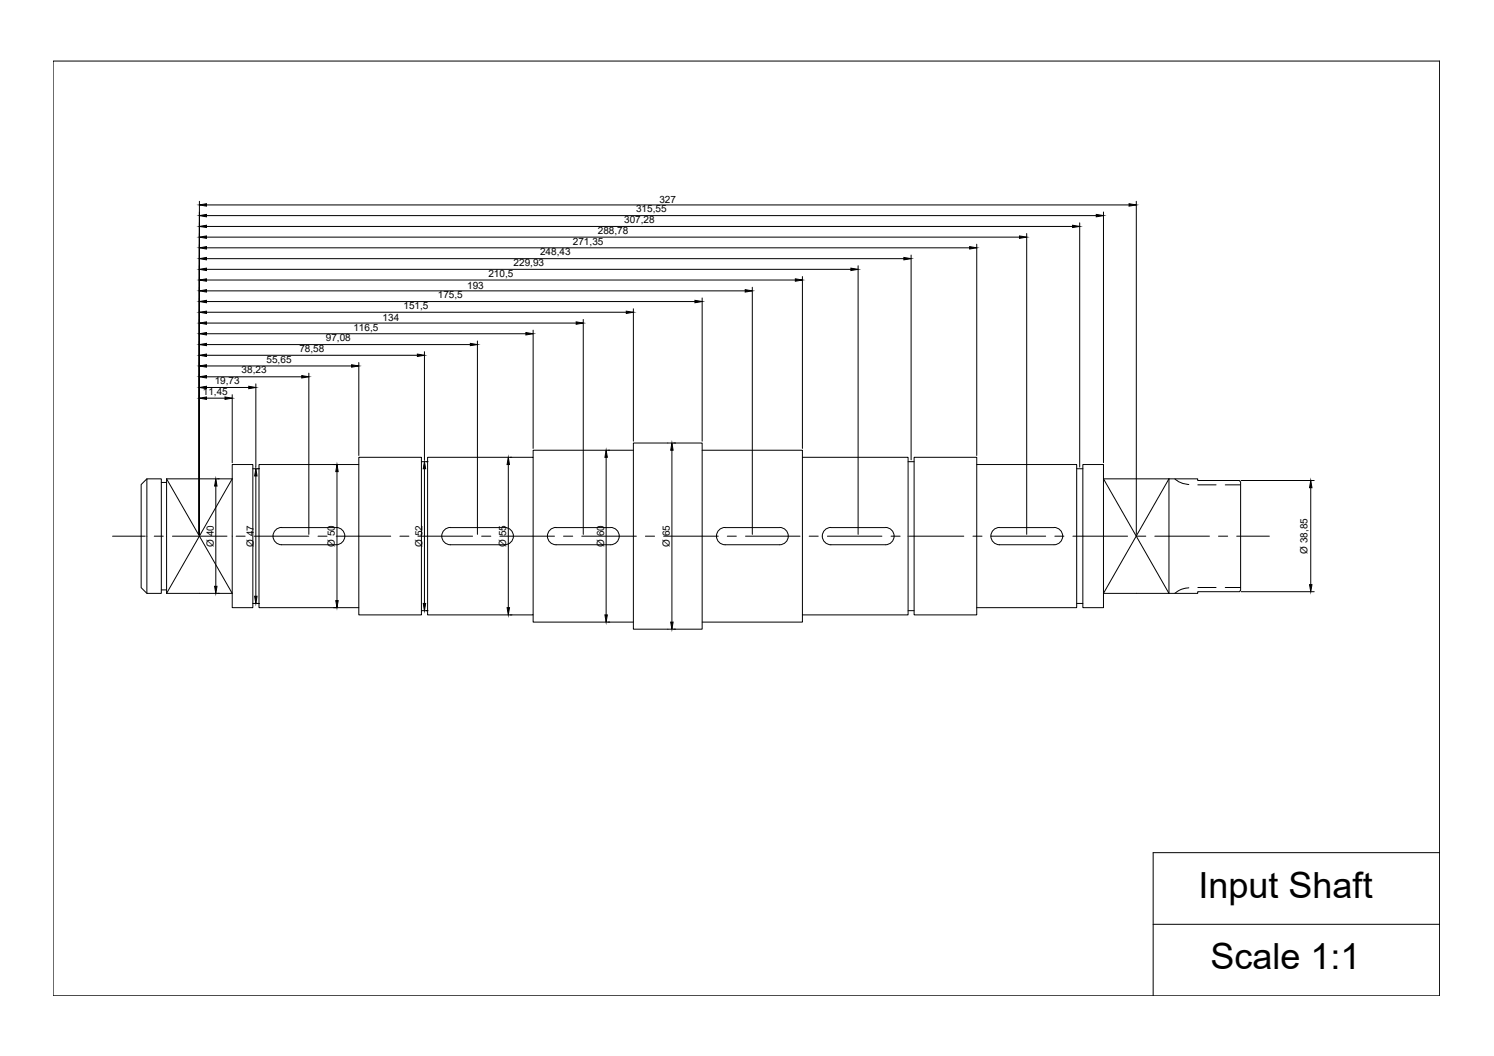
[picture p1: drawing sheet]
<svg xmlns="http://www.w3.org/2000/svg" width="420mm" height="297mm" viewBox="0 0 420 297" stroke-linecap="round" stroke-linejoin="round" font-family="sans-serif">
<!-- layer: Center Lines -->
<g fill="none" stroke="#000" stroke-width=".28">
<path d="M31.7 150.8h9.1M43.4 150.8h2.5M48.5 150.8h15.3M66.4 150.8h2.5M71.5 150.8h15.4M89.4 150.8h2.6M94.6 150.8h15.3M112.5 150.8h2.5M117.5 150.8h15.4M135.5 150.8h2.5M140.6 150.8h15.3M158.5 150.8h2.6"/>
<path d="M163.6 150.8h15.4M181.5 150.8h2.6M186.6 150.8h15.4M204.5 150.8h2.6M209.7 150.8h15.3M227.6 150.8h2.5M232.7 150.8h15.3M250.6 150.8h2.5M255.7 150.8h15.3M273.6 150.8h2.6M278.8 150.8h15.3M296.7 150.8h2.5"/>
<path d="M301.7 150.8h15.4M319.6 150.8h2.6M324.8 150.8h15.3M342.7 150.8h2.6M347.8 150.8h9.2"/>
</g>
<!-- layer: Shaft -->
<g fill="none" stroke="#000" stroke-width=".28">
<path d="M14.9 17.2h390v262.9h-390zM41.3 134.7h4.1v32.2h-4.1zM41.3 134.7l-1.6 1.6v29l1.6 1.6M45.4 135.7h1.4M46.8 134.7h18.5l-18.5 32.2M46.8 134.7v32.2M46.8 134.7l18.5 32.2h-18.5M65.3 130.7h5.8v40.2h-5.8zM71.1 131.9h1.7M100.9 130.7h-28.1v40.2h28.1M100.9 128.6h17.6v44.4h-17.6zM118.5 129.9h1.8"/>
<path d="M120.3 128.6h29.6v44.4h-29.6zM178.1 126.6h-28.2v2M178.1 124.6h19.4v52.4h-19.4zM197.5 126.6h28.2v2M225.7 128.6h29.7v44.4h-29.7zM255.4 129.9h1.7M257.1 128.6h17.6v44.4h-17.6zM274.7 130.7h28.1v40.2h-28.1M302.8 131.9h1.7M304.5 130.7h5.8v40.2h-5.8zM328.7 134.7h8.1v.5h11.7l.4 .4v30.5l-.4 .3h-11.7v.5h-8.1M328.7 134.7h-18.4l18.4 32.2"/>
<path d="M328.7 134.7v32.2M328.7 134.7l-18.4 32.2h18.4M79.2 153.2h15.3M79.2 148.4h15.3M79.2 148.4a2.43 2.43 0 0 0-2.4 2.4 2.43 2.43 0 0 0 2.4 2.4M94.5 148.4a2.43 2.43 0 0 1 2.5 2.4 2.43 2.43 0 0 1-2.5 2.4M126.6 148.4h15.3M126.7 148.4a2.43 2.43 0 0 0-2.5 2.4 2.43 2.43 0 0 0 2.5 2.4M142 148.4a2.43 2.43 0 0 1 2.4 2.4 2.43 2.43 0 0 1-2.4 2.4h-15.4M156.4 148.4h15.3M156.4 148.4a2.43 2.43 0 0 0-2.4 2.4 2.43 2.43 0 0 0 2.4 2.4h15.3a2.43 2.43 0 0 0 2.4-2.4 2.43 2.43 0 0 0-2.4-2.4M203.9 148.4h15.3"/>
<path d="M203.9 148.4a2.43 2.43 0 0 0-2.4 2.4 2.43 2.43 0 0 0 2.4 2.4h15.3a2.43 2.43 0 0 0 2.5-2.4 2.43 2.43 0 0 0-2.4-2.4M233.7 153.2h15.3M233.7 148.4h15.3M233.7 148.4a2.43 2.43 0 0 0-2.4 2.4 2.43 2.43 0 0 0 2.4 2.4M249 148.4a2.43 2.43 0 0 1 2.4 2.4 2.43 2.43 0 0 1-2.4 2.4M281.1 148.4h15.3M281.1 148.4a2.43 2.43 0 0 0-2.4 2.4 2.43 2.43 0 0 0 2.4 2.4h15.3a2.43 2.43 0 0 0 2.5-2.4 2.43 2.43 0 0 0-2.5-2.4M45.4 165.9h1.4M71.1 169.7h1.7M118.5 171.8h1.8M149.9 173v2h28.2M225.7 173v2h-28.2"/>
<path d="M255.4 171.8h1.7M302.8 169.7h1.7M404.9 239.8h-80.6v40.3M324.3 260h80.6"/>
</g>
<!-- layer: Dimensions -->
<g fill="none" stroke="#000" stroke-width=".28">
<path d="M56.1 56.6v93.7M58.1 57.6h259.4M310.3 59.6v70.6M319.6 56.6v93.7M58.1 78.8h165.6M58.1 75.8h181.2M58.1 72.8h196.1M58.1 69.7h214.6M58.1 66.7h228.6M58.1 63.7h243.6M58.1 60.6h250.2M225.7 77.8v48.3"/>
<path d="M241.3 74.7v75.6M256.2 71.7v57.7M274.7 68.7v59.4M288.7 65.7v84.6M303.6 62.7v68.7M58.1 99.9h59.3M58.1 96.9h74.2M58.1 93.9h89.8M58.1 90.9h103.9M58.1 87.8h118M58.1 84.8h137.3M58.1 81.8h151.5"/>
<path d="M119.4 98.9v30.5M134.3 95.9v54.4M149.9 92.9v33.2M164 89.9v60.4M178.1 86.9v37.2M197.5 83.8v40.3M211.6 80.8v69.5M58.1 112h5.2M58.1 109h11.9M58.1 106h26.8M58.1 102.9h40.8M65.3 111v19.2"/>
<path d="M72 108v23.4M86.9 105v45.3M100.9 102v26.1M60.7 136.7v28.2M61.2 134.7h.5M72 133.9v33.8M72.5 131.9h.5M93.8 130.7h.9M94.8 132.7v36.2M119.4 131.9v37.8M119.9 129.9h.5M142.9 130.7v40.2"/>
<path d="M143.5 128.6h.5M170.5 128.6v44.4M171 126.6h.5M189 126.6v48.4M189.5 124.6h.5M349 135.2h20.6M368.6 137.2v27.3M61.2 166.9h.5M72.5 169.7h.5M93.8 170.9h.9M119.9 171.8h.5M143.5 173h.5"/>
<path d="M171 175h.5M189.5 177h.5M349 166.4h20.6"/>
</g>
<g fill="#000" stroke="#000" stroke-width=".28">
<path d="M56.1 57.6l2-.3v.7zM317.5 57.3l2.1 .3-2.1 .4zM56.1 78.8l2-.4v.7zM56.1 75.8l2-.4v.7zM56.1 72.8l2-.4v.7zM56.1 69.7l2-.3v.6zM56.1 66.7l2-.3v.6zM56.1 63.7l2-.3v.6zM56.1 60.6l2-.3v.7zM223.7 78.4l2 .4-2 .3zM239.3 75.4l2 .4-2 .3zM254.2 72.4l2 .4-2 .3z"/>
<path d="M272.7 69.4l2 .3-2 .3zM286.7 66.4l2 .3-2 .3zM301.7 63.4l1.9 .3-1.9 .3zM308.3 60.3l2 .3-2 .4zM56.1 99.9l2-.3v.7zM56.1 96.9l2-.3v.6zM56.1 93.9l2-.4v.7zM56.1 90.9l2-.4v.7zM56.1 87.8l2-.3v.7zM56.1 84.8l2-.3v.7zM56.1 81.8l2-.3v.7zM117.4 99.6l2 .3-2 .4z"/>
<path d="M132.3 96.6l2 .3-2 .3zM147.9 93.5l2 .4-2 .3zM162 90.5l2 .4-2 .3zM176.1 87.5l2 .3-2 .4zM195.4 84.5l2.1 .3-2.1 .4zM209.6 81.5l2 .3-2 .4zM56.1 112l2-.3v.6zM56.1 109l2-.3v.6zM56.1 106l2-.4v.7zM56.1 102.9l2-.3v.7zM63.3 111.7l2 .3-2 .3zM70 108.7l2 .3-2 .3z"/>
<path d="M84.9 105.6l2 .4-2 .3zM98.9 102.6l2 .3-2 .4zM60.7 134.7l.3 2h-.6zM72 131.9l.3 2h-.7zM94.8 130.7l.3 2h-.7zM119.4 129.9l.3 2h-.7zM142.9 128.6l.4 2.1h-.7zM170.5 126.6l.3 2h-.7zM189 124.6l.3 2h-.7zM368.6 135.2l.4 2h-.7zM60.4 164.9h.6l-.3 2zM71.6 167.7h.7l-.3 2z"/>
<path d="M94.4 168.9h.7l-.3 2zM119 169.7h.7l-.3 2.1zM142.6 170.9h.7l-.4 2.1zM170.1 173h.7l-.3 2zM188.6 175h.7l-.3 2zM368.3 164.5h.7l-.4 1.9z"/>
</g>
<!-- layer: Hidden -->
<path d="M330.4 134.7a6.6 6.6 0 0 0 3.9 1.6M336.9 136.4h5.1M344.6 136.4h4.3M334.3 165.3a6.2 6.2 0 0 0-3.9 1.6M336.9 165.3h5.1M344.6 165.3h4.3" fill="none" stroke="#000" stroke-width=".28"/>
<g font-size="10.1">
<text x="337" y="252.5">Input Shaft</text>
<text x="340.4" y="272.7">Scale 1:1</text>
</g>
<g font-size="2.8">
<text x="178.9" y="59.8">315,55</text>
<text x="185.4" y="57.1">327</text>
<text x="168.1" y="65.8">288,78</text>
<text x="175.5" y="62.8">307,28</text>
<text x="151.9" y="71.8">248,43</text>
<text x="161.1" y="68.8">271,35</text>
<text x="137.4" y="77.9">210,5</text>
<text x="144.4" y="74.9">229,93</text>
<text x="123.1" y="83.9">175,5</text>
<text x="131.4" y="81.3">193</text>
<text x="113.5" y="86.9">151,5</text>
<text x="91.6" y="96">97,08</text>
<text x="99.4" y="93">116,5</text>
<text x="107.6" y="90.3">134</text>
<text x="84.2" y="99">78,58</text>
<text x="67.9" y="105.1">38,23</text>
<text x="75" y="102.1">55,65</text>
<text x="57.1" y="111.1">11,45</text>
<text x="60.4" y="108.1">19,73</text>
<text x="60.1" y="153.8" transform="rotate(-90 60.1 153.8)">Ø 40</text>
<text x="71.4" y="153.9" transform="rotate(-90 71.4 153.9)">Ø 47</text>
<text x="94.2" y="153.8" transform="rotate(-90 94.2 153.8)">Ø 50</text>
<text x="118.8" y="153.8" transform="rotate(-90 118.8 153.8)">Ø 52</text>
<text x="142.4" y="153.9" transform="rotate(-90 142.4 153.9)">Ø 55</text>
<text x="169.9" y="153.8" transform="rotate(-90 169.9 153.8)">Ø 60</text>
<text x="188.4" y="153.9" transform="rotate(-90 188.4 153.9)">Ø 65</text>
<text x="367.7" y="155.8" transform="rotate(-90 367.7 155.8)">Ø 38,85</text>
</g>
</svg>
